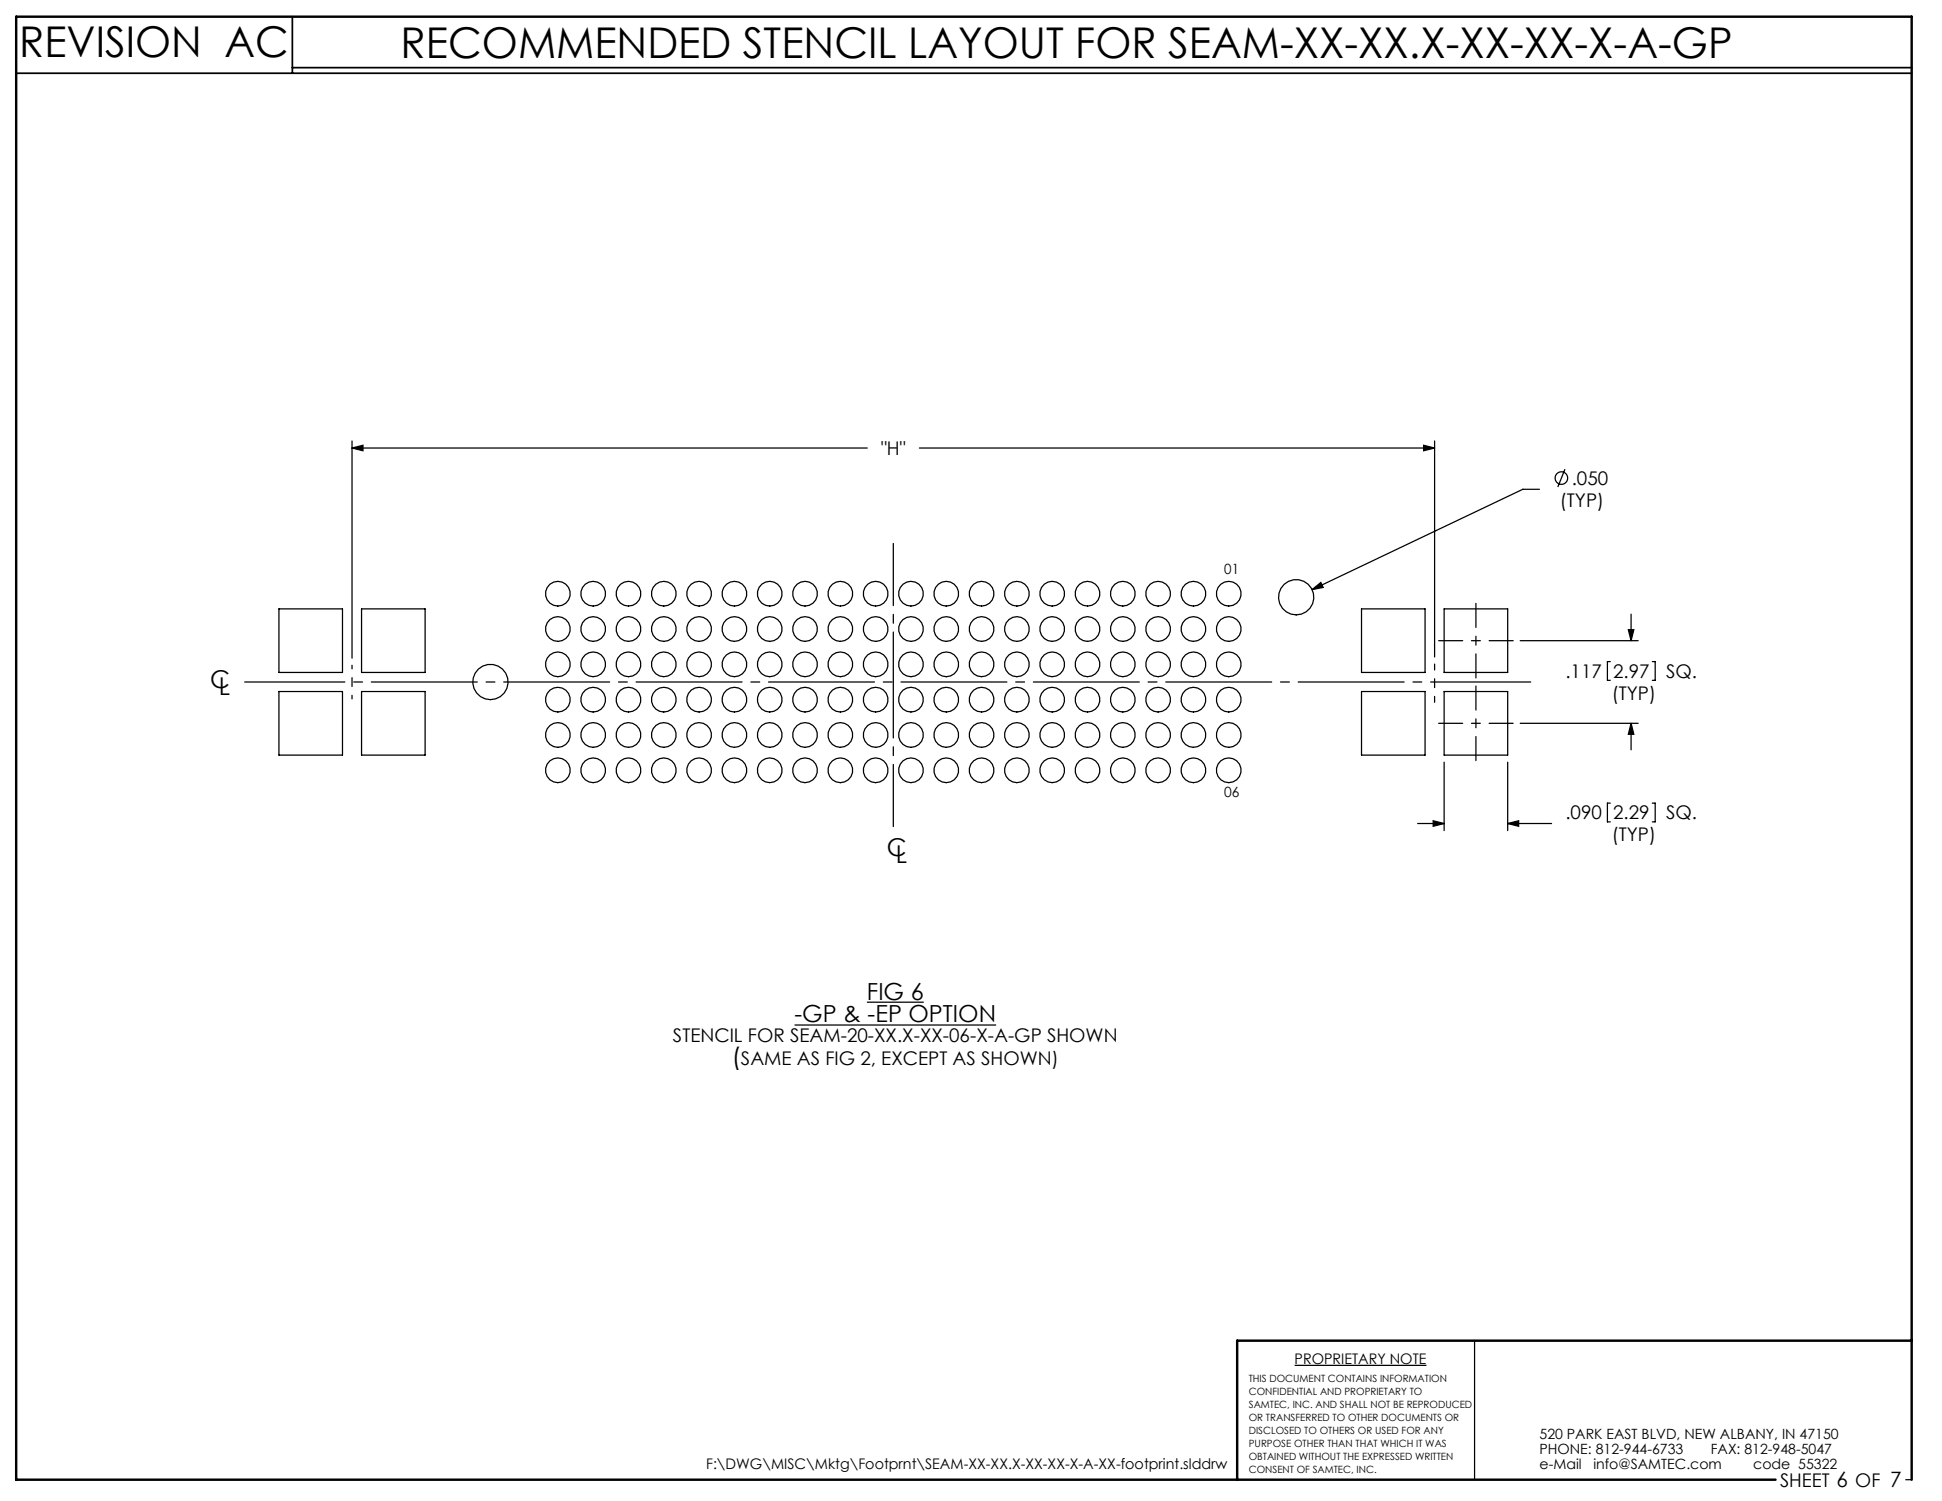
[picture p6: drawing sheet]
<svg xmlns="http://www.w3.org/2000/svg" width="279mm" height="216mm" viewBox="0 0 279 216" stroke-linecap="round" stroke-linejoin="round" font-family="sans-serif">
<g fill="none" stroke="#000" stroke-width=".18">
<path d="M50.6 64.4l1.6-.4v.8zM50.6 63.4v31.3M50.6 64.4h74.2M132.3 64.4h74.1M204.8 64l1.6 .4-1.6 .4zM206.4 63.4v31.1M221.5 70.4h-2.4l-30.3 14.4M225.2 67.5l-1.1 2.6M40.1 87.6h9.2v9.1h-9.2zM40.1 99.5h9.2v9.1h-9.2zM52 87.6h9.2v9.1h-9.2zM52 99.5h9.2v9.1h-9.2z"/>
<path d="M188.8 84.8l1.2-1 .4 .7zM195.9 87.6h9.1v9.1h-9.1zM195.9 99.5h9.1v9.1h-9.1zM207.8 87.6h9.1v9.1h-9.1zM207.8 99.5h9.1v9.1h-9.1zM218.7 92.2h17M231.7 95.2h-.4v2.7h.4M234.3 90.6h.8l-.4 1.6zM234.7 88.3v3.9M237.7 95.2h.4v2.7h-.4M204 118.5h3.8M206.2 118.1l1.6 .4-1.6 .3z"/>
<path d="M207.8 109.6v9.9M216.9 118.5l1.6-.4v.7zM216.9 109.6v9.9M216.9 118.5h6.3M218.7 104h17M231.7 115.5h-.4v2.7h.4M234.7 104l.4 1.6h-.8zM234.7 104v3.9M237.7 115.5h.4v2.7h-.4M114.3 147.4h29M124.7 144.2h8.2M186.3 196.4h18.9"/>
<path d="M212.2 192.8v20M274.2 212.8h.8"/>
<circle cx="224.6" cy="68.8" r=".9"/>
<circle cx="70.6" cy="98.1" r="2.54"/>
<circle cx="80.3" cy="85.4" r="1.78"/>
<circle cx="80.3" cy="90.5" r="1.78"/>
<circle cx="80.3" cy="95.6" r="1.78"/>
<circle cx="85.3" cy="95.6" r="1.78"/>
<circle cx="85.3" cy="85.4" r="1.78"/>
<circle cx="85.3" cy="90.5" r="1.78"/>
<circle cx="90.4" cy="95.6" r="1.78"/>
<circle cx="90.4" cy="90.5" r="1.78"/>
<circle cx="90.4" cy="85.4" r="1.78"/>
<circle cx="95.5" cy="95.6" r="1.78"/>
<circle cx="95.5" cy="85.4" r="1.78"/>
<circle cx="95.5" cy="90.5" r="1.78"/>
<circle cx="100.6" cy="95.6" r="1.78"/>
<circle cx="100.6" cy="85.4" r="1.78"/>
<circle cx="100.6" cy="90.5" r="1.78"/>
<circle cx="105.7" cy="85.4" r="1.78"/>
<circle cx="105.7" cy="95.6" r="1.78"/>
<circle cx="105.7" cy="90.5" r="1.78"/>
<circle cx="110.7" cy="90.5" r="1.78"/>
<circle cx="110.7" cy="85.4" r="1.78"/>
<circle cx="110.7" cy="95.6" r="1.78"/>
<circle cx="115.8" cy="85.4" r="1.78"/>
<circle cx="115.8" cy="90.5" r="1.78"/>
<circle cx="115.8" cy="95.6" r="1.78"/>
<circle cx="120.9" cy="90.5" r="1.78"/>
<circle cx="120.9" cy="95.6" r="1.78"/>
<circle cx="120.9" cy="85.4" r="1.78"/>
<circle cx="126" cy="90.5" r="1.78"/>
<circle cx="126" cy="85.4" r="1.78"/>
<circle cx="126" cy="95.6" r="1.78"/>
<circle cx="131.1" cy="90.5" r="1.78"/>
<circle cx="131.1" cy="85.4" r="1.78"/>
<circle cx="131.1" cy="95.6" r="1.78"/>
<circle cx="136.1" cy="95.6" r="1.78"/>
<circle cx="136.1" cy="85.4" r="1.78"/>
<circle cx="136.1" cy="90.5" r="1.78"/>
<circle cx="141.2" cy="95.6" r="1.78"/>
<circle cx="141.2" cy="90.5" r="1.78"/>
<circle cx="141.2" cy="85.4" r="1.78"/>
<circle cx="146.3" cy="95.6" r="1.78"/>
<circle cx="146.3" cy="90.5" r="1.78"/>
<circle cx="146.3" cy="85.4" r="1.78"/>
<circle cx="151.4" cy="85.4" r="1.78"/>
<circle cx="151.4" cy="95.6" r="1.78"/>
<circle cx="151.4" cy="90.5" r="1.78"/>
<circle cx="156.5" cy="90.5" r="1.78"/>
<circle cx="156.5" cy="85.4" r="1.78"/>
<circle cx="156.5" cy="95.6" r="1.78"/>
<circle cx="161.5" cy="90.5" r="1.78"/>
<circle cx="161.5" cy="85.4" r="1.78"/>
<circle cx="161.5" cy="95.6" r="1.78"/>
<circle cx="166.6" cy="85.4" r="1.78"/>
<circle cx="166.6" cy="95.6" r="1.78"/>
<circle cx="166.6" cy="90.5" r="1.78"/>
<circle cx="171.7" cy="95.6" r="1.78"/>
<circle cx="171.7" cy="90.5" r="1.78"/>
<circle cx="171.7" cy="85.4" r="1.78"/>
<circle cx="176.8" cy="90.5" r="1.78"/>
<circle cx="176.8" cy="85.4" r="1.78"/>
<circle cx="176.8" cy="95.6" r="1.78"/>
<circle cx="186.5" cy="85.9" r="2.54"/>
<circle cx="80.3" cy="100.6" r="1.78"/>
<circle cx="80.3" cy="105.7" r="1.78"/>
<circle cx="80.3" cy="110.8" r="1.78"/>
<circle cx="85.3" cy="100.6" r="1.78"/>
<circle cx="85.3" cy="110.8" r="1.78"/>
<circle cx="85.3" cy="105.7" r="1.78"/>
<circle cx="90.4" cy="100.6" r="1.78"/>
<circle cx="90.4" cy="110.8" r="1.78"/>
<circle cx="90.4" cy="105.7" r="1.78"/>
<circle cx="95.5" cy="100.6" r="1.78"/>
<circle cx="95.5" cy="110.8" r="1.78"/>
<circle cx="95.5" cy="105.7" r="1.78"/>
<circle cx="100.6" cy="100.6" r="1.78"/>
<circle cx="100.6" cy="105.7" r="1.78"/>
<circle cx="100.6" cy="110.8" r="1.78"/>
<circle cx="105.7" cy="100.6" r="1.78"/>
<circle cx="105.7" cy="110.8" r="1.78"/>
<circle cx="105.7" cy="105.7" r="1.78"/>
<circle cx="110.7" cy="110.8" r="1.78"/>
<circle cx="110.7" cy="105.7" r="1.78"/>
<circle cx="110.7" cy="100.6" r="1.78"/>
<circle cx="115.8" cy="100.6" r="1.78"/>
<circle cx="115.8" cy="105.7" r="1.78"/>
<circle cx="115.8" cy="110.8" r="1.78"/>
<circle cx="120.9" cy="105.7" r="1.78"/>
<circle cx="120.9" cy="110.8" r="1.78"/>
<circle cx="120.9" cy="100.6" r="1.78"/>
<circle cx="126" cy="100.6" r="1.78"/>
<circle cx="126" cy="110.8" r="1.78"/>
<circle cx="126" cy="105.7" r="1.78"/>
<circle cx="131.1" cy="105.7" r="1.78"/>
<circle cx="131.1" cy="110.8" r="1.78"/>
<circle cx="131.1" cy="100.6" r="1.78"/>
<circle cx="136.1" cy="100.6" r="1.78"/>
<circle cx="136.1" cy="110.8" r="1.78"/>
<circle cx="136.1" cy="105.7" r="1.78"/>
<circle cx="141.2" cy="110.8" r="1.78"/>
<circle cx="141.2" cy="100.6" r="1.78"/>
<circle cx="141.2" cy="105.7" r="1.78"/>
<circle cx="146.3" cy="100.6" r="1.78"/>
<circle cx="146.3" cy="105.7" r="1.78"/>
<circle cx="146.3" cy="110.8" r="1.78"/>
<circle cx="151.4" cy="110.8" r="1.78"/>
<circle cx="151.4" cy="105.7" r="1.78"/>
<circle cx="151.4" cy="100.6" r="1.78"/>
<circle cx="156.5" cy="100.6" r="1.78"/>
<circle cx="156.5" cy="105.7" r="1.78"/>
<circle cx="156.5" cy="110.8" r="1.78"/>
<circle cx="161.5" cy="105.7" r="1.78"/>
<circle cx="161.5" cy="100.6" r="1.78"/>
<circle cx="161.5" cy="110.8" r="1.78"/>
<circle cx="166.6" cy="105.7" r="1.78"/>
<circle cx="166.6" cy="110.8" r="1.78"/>
<circle cx="166.6" cy="100.6" r="1.78"/>
<circle cx="171.7" cy="110.8" r="1.78"/>
<circle cx="171.7" cy="100.6" r="1.78"/>
<circle cx="171.7" cy="105.7" r="1.78"/>
<circle cx="176.8" cy="100.6" r="1.78"/>
<circle cx="176.8" cy="105.7" r="1.78"/>
<circle cx="176.8" cy="110.8" r="1.78"/>
</g>
<path d="M2.3 10.5h272.7M42.1 2.4v8.1M42.1 9.7h232.9" fill="none" stroke="#000" stroke-width=".25"/>
<path d="M275 192.8h-97v20M255.5 212.8h-253.2v-210.4h272.7v210.4" fill="none" stroke="#000" stroke-width=".35"/>
<path d="M50.6 100.5v-4.8" fill="none" stroke="#000" stroke-width=".18" stroke-dasharray="15.2 1.3 1.3 1.3" stroke-dashoffset="14.7"/>
<path d="M206.4 95.5v5.5" fill="none" stroke="#000" stroke-width=".18" stroke-dasharray="15.2 1.3 1.3 1.3" stroke-dashoffset="14.4"/>
<path d="M207 92.2h10.7M212.3 86.8v10.7M207 104h10.7M212.3 109.4v-10.7" fill="none" stroke="#000" stroke-width=".18" stroke-dasharray="15.2 1.3 1.3 1.3" stroke-dashoffset="11.8"/>
<path d="M128.5 78.2v40.7" fill="none" stroke="#000" stroke-width=".18" stroke-dasharray="15.2 1.3 1.3 1.3" stroke-dashoffset="6.3"/>
<path d="M35.2 98.1h185" fill="none" stroke="#000" stroke-width=".18" stroke-dasharray="15.2 1.3 1.3 1.3" stroke-dashoffset=".8"/>
<path d="M188.8 84.8l1.6-.3-.4-.7zM234.7 104l.4 1.6h-.8zM234.3 90.6h.8l-.4 1.6zM216.9 118.5l1.6-.4v.7zM206.2 118.1l1.6 .4-1.6 .3zM50.6 64.4l1.6-.4v.8zM204.8 64l1.6 .4-1.6 .4z" fill="#000"/>
<g font-size="6.1">
<text x="2.8" y="8.2">REVISION AC</text>
<text x="57.6" y="8.3">RECOMMENDED STENCIL LAYOUT FOR SEAM-XX-XX.X-XX-XX-X-A-GP</text>
</g>
<g font-size="3.5">
<text x="30.2" y="99">C</text>
<text x="31.5" y="100">L</text>
<text x="127.6" y="123.2">C</text>
<text x="128.9" y="124.2">L</text>
<text x="105.3" y="153.2">(</text>
</g>
<g font-size="3.4">
<text x="124.7" y="143.8">FIG 6</text>
<text x="114.3" y="147.1">-GP &amp; -EP OPTION</text>
</g>
<g font-size="2.7">
<text x="126.8" y="65.4">&quot;H&quot;</text>
<text x="226.1" y="69.8">.050</text>
<text x="224.4" y="73">(TYP)</text>
<text x="225.2" y="97.5">.117</text>
<text x="231.9" y="100.7">(TYP)</text>
<text x="232.1" y="97.5">2.97</text>
<text x="239.7" y="97.5">SQ.</text>
<text x="225.2" y="117.9">.090</text>
<text x="232.1" y="117.9">2.29</text>
<text x="239.7" y="117.9">SQ.</text>
<text x="231.9" y="121">(TYP)</text>
<text x="96.8" y="149.9">STENCIL FOR SEAM-20-XX.X-XX-06-X-A-GP SHOWN</text>
<text x="106.6" y="153.2">SAME AS FIG 2, EXCEPT AS SHOWN)</text>
<text x="256.1" y="213.9">SHEET 6 OF 7</text>
</g>
<g font-size="2.1">
<text x="186.3" y="196.2">PROPRIETARY NOTE</text>
<text x="101.6" y="211.3">F:\DWG\MISC\Mktg\Footprnt\SEAM-XX-XX.X-XX-XX-X-A-XX-footprint.slddrw</text>
</g>
<g font-size="2">
<text x="176.1" y="82.6">01</text>
<text x="176.1" y="114.7">06</text>
<text x="221.5" y="207">520 PARK EAST BLVD, NEW ALBANY, IN 47150</text>
<text x="221.5" y="209.2">PHONE: 812-944-6733</text>
<text x="246.1" y="209.2">FAX: 812-948-5047</text>
<text x="221.5" y="211.3">e-Mail</text>
<text x="229.3" y="211.3">info@SAMTEC.com</text>
<text x="252.2" y="211.3">code 55322</text>
</g>
<g font-size="1.4">
<text x="179.7" y="198.8">THIS DOCUMENT CONTAINS INFORMATION</text>
<text x="179.7" y="200.6">CONFIDENTIAL AND PROPRIETARY TO</text>
<text x="179.7" y="202.5">SAMTEC, INC. AND SHALL NOT BE REPRODUCED</text>
<text x="179.7" y="204.4">OR TRANSFERRED TO OTHER DOCUMENTS OR</text>
<text x="179.7" y="206.2">DISCLOSED TO OTHERS OR USED FOR ANY</text>
<text x="179.7" y="208.1">PURPOSE OTHER THAN THAT WHICH IT WAS</text>
<text x="179.7" y="210">OBTAINED WITHOUT THE EXPRESSED WRITTEN</text>
<text x="179.7" y="211.8">CONSENT OF SAMTEC, INC.</text>
</g>
</svg>
